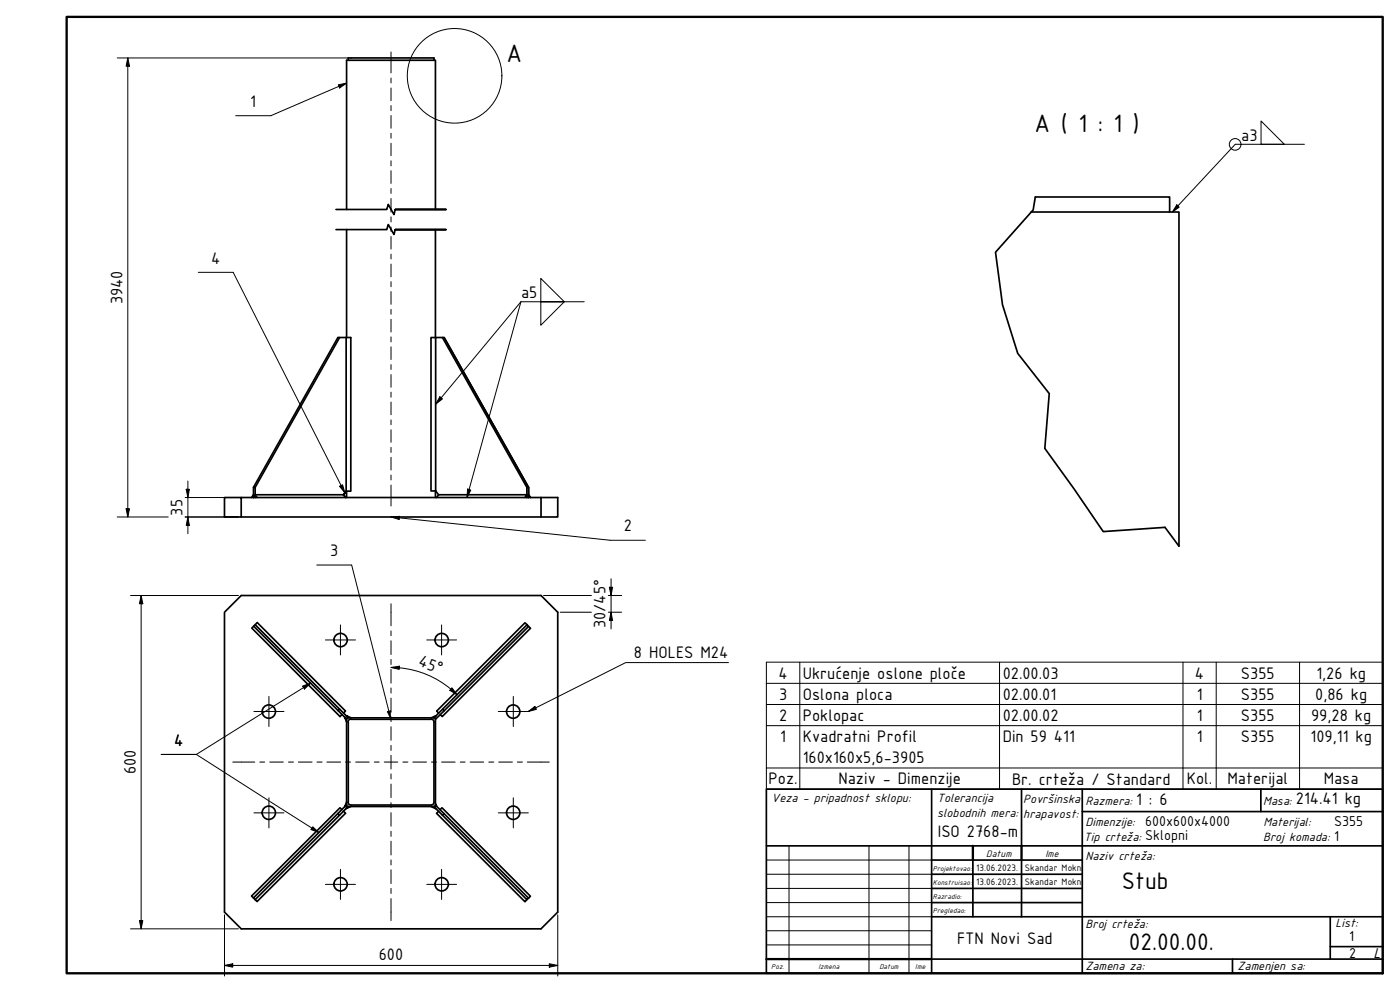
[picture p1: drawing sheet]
<svg xmlns="http://www.w3.org/2000/svg" width="420mm" height="297mm" viewBox="0 0 420 297" stroke-linecap="round" stroke-linejoin="round" font-family="sans-serif">
<!-- layer: Break Line (ISO) -->
<path d="M310.7 59.1l-.6 3.9-11.3 12.7 2.1 15.7 4.5 14.6 9.5 12.1-1.3 16.4 8.7 12.2 8.8 12.8 18.5-1.3 4.2 5.7M100.8 68.9h15.3l.4-1.5 1.7 2.9 .4-1.4h15.3h-15.3M100.8 62.9h15.3l.4-1.6 1.7 3.1 .4-1.5h15.3h-15.3" fill="none" stroke="#000" stroke-width=".51"/>
<!-- layer: Visible (ISO) -->
<g fill="none" stroke="#000" stroke-width=".51">
<path d="M104.5 18.1v-.7h25.7v.7M310.7 59.1h40.3v4.5M104 62.9v-44.8h26.7v44.8M104 68.9v32.4M130.7 68.9v32.4M309.5 63.6h44.3v100.3M101.9 101.3l-25.3 44.9M103.9 101.3h-2.5l-25.3 44.9h.5v3.1v-.9l.6 .9M103.9 101.3h1.4v46.1h-1.4zM129.3 101.3h1.4v46h-1.4zM130.7 101.3h2.6l25.3 44.9M132.8 101.3l25.3 44.9h.5v3.1v-.9"/>
<path d="M133.3 101.3l25.3 44.9v2.2M67.4 149.3h5v5.8h-5zM72.4 149.3h90v5.8h5v-5.8h-5M72.4 155.1h90M76.1 146.2v3.1v-.9l-.6 .9M76.6 148.4h26.5M103.1 148.4l.8-1-.8 1.1M103.1 148.4l.6 .9zM104 147.4v1.9M130.7 147.3v2M130.7 147.4h.1M130.7 147.3l.9 1.1"/>
<path d="M131.6 148.4h26.5l-.6 .9M131.6 148.4l-.6 .9M158.1 146.2v3.1M158.6 148.4l.6 .9zM67.4 183.7l5-5h90l5 5v90l-5 5h-90l-5-5zM76.1 187.9l25.4 25.3 .4-.4 2.6 2.6-.6-.7 1.4 .7M76.1 187.9l.5-.5 25.3 25.4M76.1 187.9l-.5 .6 26.4 26.5 .6-.6M76.6 187.4l.6-.6 26.5 26.5-.6 .6M158.2 187.4l-25.4 25.4 .5 .5-2.6 2.5M158.2 187.4l.4 .5-25.3 25.4M158.2 187.4l-.7-.5-26.4 26.4 .5 .7"/>
<path d="M158.6 187.9l.6 .6-26.5 26.5-.6-.6M101.5 213.2l2.5 2.6-.6-.6 .6 1.4M104 215.7v26l.4 .3M104.3 215.4h26.1M104.4 215.3l-.4 .4M104.5 216.6v24.1M105.3 215.8a.86 .86 0 0 0-.8 .8M105.3 215.8h24.1M129.4 215.8a.86 .86 0 0 1 .8 .8M130.2 216.6v24.1a.86 .86 0 0 1-.8 .8M130.3 215.3l.4 .4M130.7 215.7v26l-.4 .3"/>
<path d="M132.8 212.8l-2.6 2.6 .7-.7-1.5 .7M101.4 244.1l-25.3 25.3 .5 .5M102.6 242.9l-.6-.5-26.5 26.4 .6 .6M103.1 243.4l.6 .6-26.5 26.5-.6-.6M104 240.7l-.6 1.4 .6-.6-2.6 2.6 .5 .5-25.3 25.3M104.3 242h26.1M104.5 240.7a.86 .86 0 0 0 .8 .8h24.1M105.3 242l-1.4 .6 .6-.6-2.6 2.6M129.3 242l1.4 .6-.5-.6 2.6 2.6 .5-.5 25.3 25.4M130.7 241.1l.4 .8-.4-.3 2.6 2.5M131.6 243.4l-.6 .6 26.5 26.6 .6-.7M132.1 242.9l.6-.5 26.5 26.5-.6 .6"/>
<path d="M132.8 244.6l25.3 25.3 .5-.4"/>
<circle cx="102.2" cy="192" r="2"/>
<circle cx="132.6" cy="192" r="2"/>
<circle cx="80.7" cy="213.5" r="2"/>
<circle cx="154" cy="213.5" r="2"/>
<circle cx="80.7" cy="243.9" r="2"/>
<circle cx="154" cy="243.9" r="2"/>
<circle cx="102.2" cy="265.3" r="2"/>
<circle cx="132.6" cy="265.3" r="2"/>
</g>
<!-- layer: Detail Boundary (ISO) -->
<circle cx="136.4" cy="22.8" r="14.2" fill="none" stroke="#000" stroke-width=".3"/>
<!-- layer: Symbol (ISO) -->
<g fill="none" stroke="#000" stroke-width=".3">
<path d="M101.5 25.4l2.5-.5-2.1 1.5zM104 24.9l-22.7 9.8h-10.6M378.5 36.3l6.9 7h-6.9zM391.5 43.3h-20.8l-18.8 20.3M353.2 61.5l.7 .7-2 1.4zM59.5 81.7h10.5l33.5 66.2M156.3 90.5l-25.6 30.8M156.3 90.5l-16.2 58.8M156.3 90.5h19M162.3 83.6l7.1 6.9h-7.1zM162.3 90.5h7.1l-7.1 7.1zM132 119l.8 .7-2.1 1.6z"/>
<path d="M101.9 145.9l.9-.4 .7 2.4zM117.3 155.1l2.6-.2-.1 1zM117.3 155.1l65.8 7h10.6M140.3 146.7l1 .4-1.2 2.2zM95.1 169.5h10.4l11.8 45.9M218.6 198.8h-30.8l-29.2 14.7M240 198.7v38.1M300 198.7v38.1M355 198.7v38.1M365 198.7v38.1M390 198.7v38.1M79.4 213.6l-20.5 12.8"/>
<path d="M80.6 212.8l-.9 .6M90.8 205.9l2.4-.9-1.8 1.7zM93.2 205l-12.4 7.7M117.3 213.9l-.1-.6-.9 .2 1 2.1M158.6 213.5l1.9-1.6 .5 .9zM230 205h185M230 211.4h185M230 217.7h185M48.4 226.4h10.5M58.9 226.4l21.7 13.8M230 230.4h185v-31.7h-185v38.1h185v-6.4M80.8 240.3l14.9 9.5"/>
<path d="M93.9 248.1l1.8 1.7-2.4-.9z"/>
<circle cx="370.7" cy="43.3" r="1.75"/>
</g>
<!-- layer: Title (ISO) -->
<g fill="none" stroke="#000" stroke-width=".51">
<path d="M230 236.8h185v55.2h-185zM279.6 236.8v55.2M306.6 236.8v17M324.8 236.8v55.2M378.4 236.8v6.7M230 253.8h185M279.6 258h45.2M292 258v17.1M306.6 258v17.1M324.8 243.5h90.2M279.6 262.3h45.2M279.6 266.6h45.2"/>
<path d="M279.6 270.8h45.2M279.6 275.1h135.4M399.2 275.1v12.7M279.6 287.8h135.4M369.9 287.8v4.2M399.2 284h15.8"/>
</g>
<path d="M292 253.8v4.2M306.6 253.8v4.2M230 287.8h49.6" fill="none" stroke="#000" stroke-width=".7"/>
<path d="M230 258h49.6M236.8 253.8v38.2M260.8 253.8v38.2M272.8 253.8v38.2M230 262.3h49.6M230 266.6h49.6M230 270.8h49.6M230 275.1h49.6M230 279.3h49.6M230 283.5h49.6" fill="none" stroke="#000" stroke-width=".3"/>
<!-- layer: Border (ISO) -->
<path d="M20 5.1h395v286.9h-395z" fill="none" stroke="#000" stroke-width=".7"/>
<!-- layer: Centerline (ISO) -->
<g fill="none" stroke="#000" stroke-width=".3">
<path d="M117.3 15.6v6.3M117.3 23.4v1.5M117.3 26.4v3.8M117.3 31.7v1.5M117.3 34.7v3.8M117.3 40v1.5M117.3 43v3.7M117.3 48.2v1.6M117.3 51.2v3.8M117.3 56.6v1.4M117.3 59.5v4.1M117.3 65.1v1.5"/>
<path d="M117.3 68.1v1.4M117.3 71v3.7M117.3 76.2v1.5M117.3 79.2v3.8M117.3 84.5v1.5M117.3 87.5v3.8M117.3 92.8v1.5M117.3 95.8v3.8M117.3 101.1v1.5M117.3 104.1v3.8M117.3 109.4v1.5M117.3 112.4v3.8"/>
<path d="M117.3 117.7v1.5M117.3 120.6v3.8M117.3 126v1.4M117.3 129v3.7M117.3 134.2v1.5M117.3 137.2v3.8M117.3 142.5v1.5M117.3 145.5v6.3M117.3 181.2v6.6M117.3 189.3v1.4M117.3 192.3v4.1M117.3 197.9v1.5"/>
<path d="M117.3 200.8v4.2M117.3 206.4v1.5M117.3 209.5v4M117.3 215.1v1.4M117.3 218v4.1M69.8 228.6h6.7M78 228.6h1.4M81 228.6h4M86.6 228.6h1.5M89.5 228.6h4.2M95.1 228.6h1.5M98.1 228.6h4.1"/>
<path d="M103.7 228.6h1.5M106.7 228.6h4.1M112.3 228.6h1.5M115.3 228.6h4.1M117.3 223.6v1.6M117.3 226.6v4.1M117.3 232.2v1.5M117.3 235.3v4M120.9 228.6h1.5M123.9 228.6h4.1M129.5 228.6h1.5M132.5 228.6h4.1"/>
<path d="M138.1 228.6h1.5M141.1 228.6h4.1M146.7 228.6h1.5M149.7 228.6h4.1M155.3 228.6h1.5M158.2 228.6h6.6M117.3 240.8v1.5M117.3 243.8v4.1M117.3 249.4v1.5M117.3 252.4v4.1M117.3 258v1.5M117.3 261v4.1"/>
<path d="M117.3 266.6v1.5M117.3 269.6v6.6"/>
</g>
<!-- layer: Center Mark (ISO) -->
<g fill="none" stroke="#000" stroke-width=".3">
<path d="M97.7 192h9M102.2 187.5v9M128.1 192h8.9M132.5 187.5v9M76.2 213.5h9M80.7 209v9M149.5 213.5h9.1M154.1 209v9M80.7 239.4v9M154.1 239.4v9M76.2 243.9h9M149.5 243.9h9.1"/>
<path d="M97.7 265.4h9M102.2 260.8v9.1M128.1 265.4h8.9M132.5 260.8v9.1"/>
</g>
<!-- layer: Dimension (ISO) -->
<g fill="none" stroke="#000" stroke-width=".3">
<path d="M35.2 17.4h69.3M38.4 17.4l.5 2.5h-1.1zM38.4 17.4v137.7M35.2 155.1h15.3M37.8 152.6h1.1l-.5 2.5zM55.6 155.1h16M55.6 149.3h16M55.9 146.8h.9l-.4 2.5zM56.4 155.1l.4 2.6h-.9zM56.4 144.3v15.8M39.2 178.7h32.4M42.4 178.7l.5 2.5h-1.1z"/>
<path d="M42.4 178.7v100M163.1 178.7h14.4M182.6 178.7h4M182.9 176.2h.9l-.4 2.5zM183.4 173.7v15M168.1 183.7h9.4M182.6 183.7h4M183.4 183.7l.4 2.5h-.9zM117.3 200.3l2.6-.4-.1 .9zM117.3 200.3h2.6M119.9 200.4a28 28 0 0 1 17.3 8.1M135.6 206.4l1.6 2.1-2.2-1.4z"/>
<path d="M39.2 278.7h32.4M41.8 276.2h1.1l-.5 2.5zM67.4 274.5v18.3M167.4 274.5v18.3M67.4 289.7l2.4-.5v1zM67.4 289.7h100M164.8 289.2l2.6 .5-2.6 .5z"/>
</g>
<g fill="#000">
<path d="M38.4 17.4l.5 2.5h-1.1z" fill-rule="evenodd"/>
<path d="M37.8 152.6h1.1l-.5 2.5z" fill-rule="evenodd"/>
<path d="M55.9 146.8h.9l-.4 2.5z" fill-rule="evenodd"/>
<path d="M56.4 155.1l.4 2.6h-.9z" fill-rule="evenodd"/>
<path d="M182.9 176.2h.9l-.4 2.5z" fill-rule="evenodd"/>
<path d="M42.4 178.7l.5 2.5h-1.1z" fill-rule="evenodd"/>
<path d="M117.3 200.3l2.6-.4-.1 .9z" fill-rule="evenodd"/>
<path d="M183.4 183.7l.4 2.5h-.9z" fill-rule="evenodd"/>
<path d="M135.6 206.4l1.6 2.1-2.2-1.4z" fill-rule="evenodd"/>
<path d="M41.8 276.2h1.1l-.5 2.5z" fill-rule="evenodd"/>
<path d="M67.4 289.7l2.4-.5v1z" fill-rule="evenodd"/>
<path d="M164.8 289.2l2.6 .5-2.6 .5z" fill-rule="evenodd"/>
</g>
<!-- layer: Symbol (ISO) -->
<g fill="#000">
<path d="M101.5 25.4l2.5-.5-2.1 1.5z" fill-rule="evenodd"/>
<path d="M353.2 61.5l.7 .7-2 1.4z" fill-rule="evenodd"/>
<path d="M132 119l.8 .7-2.1 1.6z" fill-rule="evenodd"/>
<path d="M101.9 145.9l.9-.4 .7 2.4z" fill-rule="evenodd"/>
<path d="M117.3 155.1l2.6-.2-.1 1z" fill-rule="evenodd"/>
<path d="M140.3 146.7l1 .4-1.2 2.2z" fill-rule="evenodd"/>
<path d="M90.8 205.9l2.4-.9-1.8 1.7z" fill-rule="evenodd"/>
<path d="M116.3 213.5l.9-.2 .1 2.5z" fill-rule="evenodd"/>
<path d="M158.6 213.5l1.9-1.6 .5 .9z" fill-rule="evenodd"/>
<path d="M93.9 248.1l1.8 1.7-2.4-.9z" fill-rule="evenodd"/>
</g>
<g font-size="8.1">
<text x="152" y="18.7">A</text>
<text x="310.5" y="39.5">A ( 1 : 1 )</text>
</g>
<g font-size="7.7">
<text x="336.7" y="266.7">Stub</text>
<text x="338.8" y="285">02.00.00.</text>
</g>
<g font-size="5.4">
<text x="75.1" y="32.1">1</text>
<text x="372.5" y="42.3">a3</text>
<text x="63.4" y="79.1">4</text>
<text x="156.4" y="89.5">a5</text>
<text x="36.8" y="91.3" transform="rotate(-90 36.8 91.3)">3940</text>
<text x="54.7" y="154.7" transform="rotate(-90 54.7 154.7)">35</text>
<text x="187.2" y="159.4">2</text>
<text x="99.1" y="166.9">3</text>
<text x="181.7" y="188.5" transform="rotate(-90 181.7 188.5)">30/45°</text>
<text x="190.2" y="197.5">8 HOLES M24</text>
<text x="125.3" y="199.5" transform="rotate(23 125.3 199.5)">45°</text>
<text x="233.6" y="203.6">4</text>
<text x="240.9" y="203.8">Ukrućenje oslone ploče</text>
<text x="300.9" y="203.6">02.00.03</text>
<text x="358.6" y="203.6">4</text>
<text x="372.4" y="203.6">S355</text>
<text x="395.1" y="203.6">1,26 kg</text>
<text x="233.8" y="210">3</text>
<text x="240.9" y="210">Oslona ploca</text>
<text x="300.9" y="210">02.00.01</text>
<text x="359.2" y="210">1</text>
<text x="372.4" y="210">S355</text>
<text x="394.7" y="210">0,86 kg</text>
<text x="233.8" y="216.3">2</text>
<text x="240.9" y="216.3">Poklopac</text>
<text x="300.9" y="216.3">02.00.02</text>
<text x="359.2" y="216.3">1</text>
<text x="372.4" y="216.3">S355</text>
<text x="393.5" y="216.3">99,28 kg</text>
<text x="52.3" y="223.7">4</text>
<text x="234.1" y="222.7">1</text>
<text x="240.9" y="222.7">Kvadratni Profil</text>
<text x="300.9" y="222.7">Din 59</text>
<text x="316.3" y="222.7">411</text>
<text x="359.2" y="222.7">1</text>
<text x="372.4" y="222.7">S355</text>
<text x="393.3" y="222.7">109,11 kg</text>
<text x="40.8" y="232.3" transform="rotate(-90 40.8 232.3)">600</text>
<text x="240.9" y="229">160x160x5,6-3905</text>
<text x="230.6" y="235.4">Poz.</text>
<text x="251.7" y="235.4">Naziv - Dimenzije</text>
<text x="303.7" y="235.5">Br. crteža / Standard</text>
<text x="356.2" y="235.4">Kol.</text>
<text x="368.4" y="235.4">Materijal</text>
<text x="397.3" y="235.4">Masa</text>
<text x="340.9" y="241.5">1 : 6</text>
<text x="388.9" y="241.3">214.41 kg</text>
<text x="281.4" y="251">ISO 2768-m</text>
<text x="287.2" y="283.2">FTN Novi Sad</text>
<text x="113.7" y="288.1">600</text>
</g>
<g font-size="4.6">
<text x="343.7" y="247.8">600x600x4000</text>
<text x="400.4" y="247.8">S355</text>
<text x="343.7" y="252.1">Sklopni</text>
<text x="400.4" y="252.3">1</text>
<text x="404.9" y="287.5">2</text>
<text x="404.9" y="282.4">1</text>
<text x="412.2" y="287.5">L</text>
</g>
<g font-size="3.9">
<text x="231.6" y="240.8">Veza - pripadnost sklopu:</text>
<text x="281.2" y="240.8">Tolerancija</text>
<text x="281.2" y="245.2">slobodnih mera:</text>
<text x="307.1" y="240.8">Površinska</text>
<text x="307.1" y="245.3">hrapavost:</text>
<text x="325.8" y="241.5">Razmera:</text>
<text x="379.1" y="241.5">Masa:</text>
<text x="325.8" y="247.8">Dimenzije:</text>
<text x="379.2" y="247.7">Materijal:</text>
<text x="325.3" y="252.5">Tip crteža:</text>
<text x="325.8" y="257.9">Naziv crteža:</text>
<text x="379.1" y="252.3">Broj komada:</text>
<text x="325.8" y="278.3">Broj crteža:</text>
<text x="400.8" y="278.1">List:</text>
<text x="325.8" y="291.1">Zamena za:</text>
<text x="371.4" y="291.1">Zamenjen sa:</text>
</g>
<g font-size="3">
<text x="296" y="257">Datum</text>
<text x="313.8" y="257">Ime</text>
<text x="293" y="261.3">13.06.2023.</text>
<text x="307.6" y="261.3">Skandar Mokni</text>
<text x="293" y="265.5">13.06.2023.</text>
<text x="307.6" y="265.5">Skandar Mokni</text>
</g>
<g font-size="2.3">
<text x="280" y="261.4">Projektovao:</text>
<text x="280" y="265.5">Konstruisao:</text>
<text x="280" y="269.8">Razradio:</text>
<text x="280" y="274.1">Pregledao:</text>
<text x="231.5" y="290.7">Poz.</text>
<text x="245.7" y="290.7">Izmena</text>
<text x="263.9" y="290.7">Datum</text>
<text x="274.7" y="290.7">Ime</text>
</g>
</svg>
